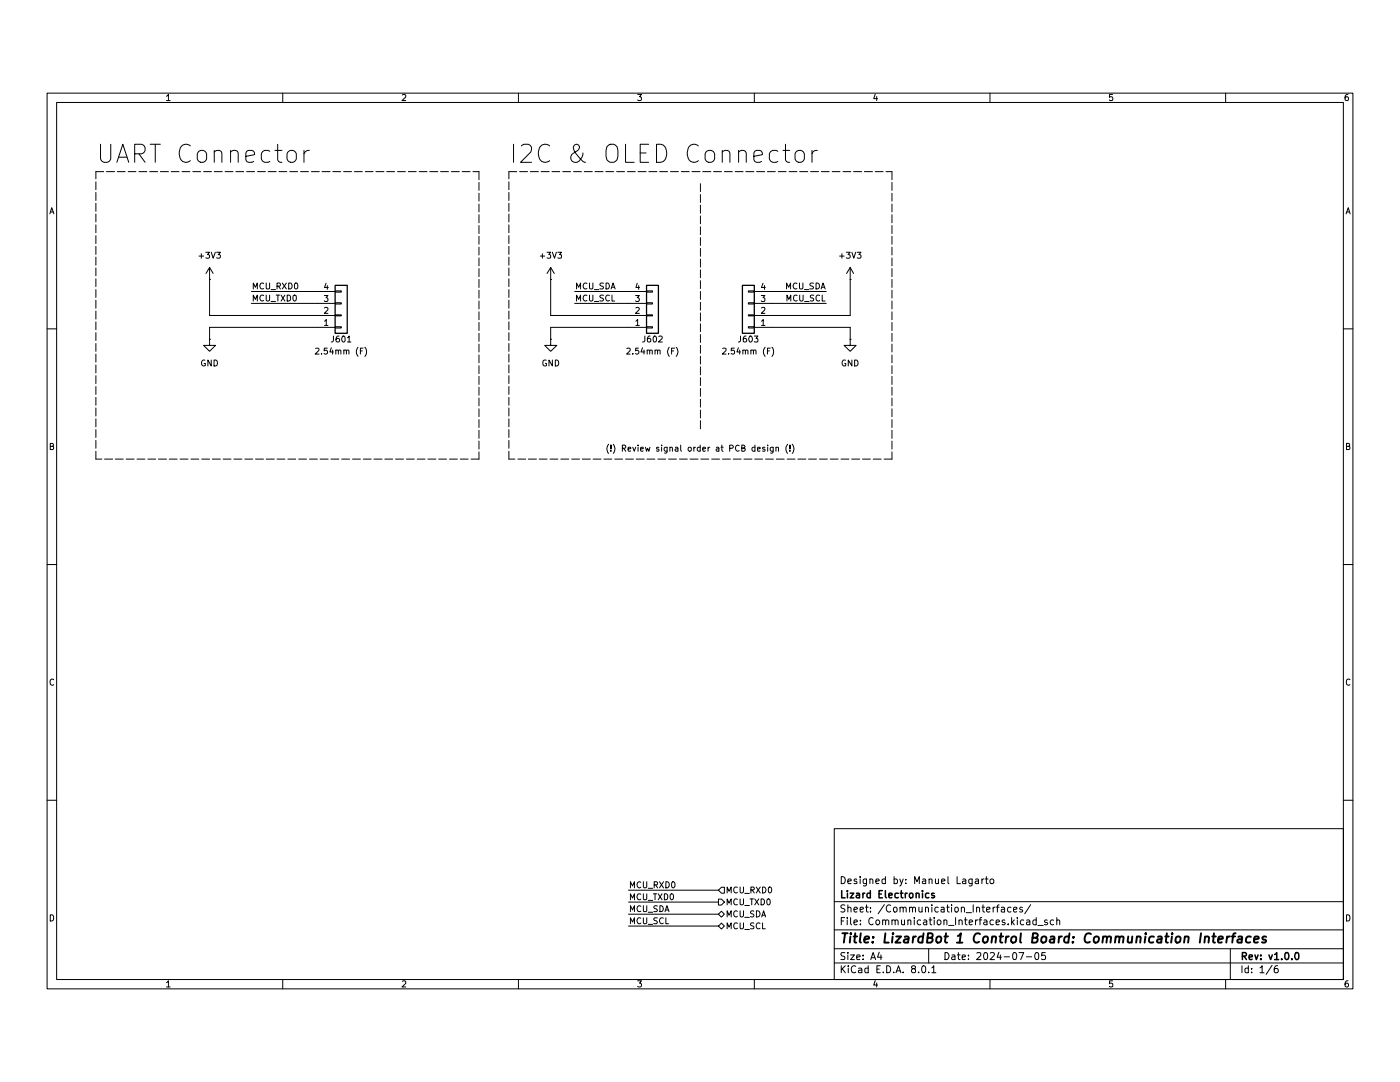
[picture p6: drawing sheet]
(kicad_sch
 (version 20231120)
 (generator "eeschema")
 (generator_version "8.0")
 (paper "A4")
 (title_block
  (title "LizardBot 1 Control Board: Communication Interfaces")
  (date "2024-07-05")
  (rev "v1.0.0")
  (company "Lizard Electronics")
  (comment 1 "Designed by: Manuel Lagarto"))
 (lib_symbols
  (symbol "Connector_Generic:Conn_01x04"
   (pin_names
    (offset 1.016) hide) (exclude_from_sim no) (in_bom yes) (on_board yes)
   (property "Reference" "J" (at 0 5.08 0) (effects (font (size 1.27 1.27))))
   (property "Value" "Conn_01x04" (at 0 -7.62 0) (effects (font (size 1.27 1.27))))
   (property "Footprint" "" (at 0 0 0) (effects (font (size 1.27 1.27)) (hide yes)))
   (property "Datasheet" "~" (at 0 0 0) (effects (font (size 1.27 1.27)) (hide yes)))
   (property "Description" "Generic connector, single row, 01x04, script generated (kicad-library-utils/schlib/autogen/connector/)" (at 0 0 0) (effects (font (size 1.27 1.27)) (hide yes)))
   (symbol "Conn_01x04_1_1"
    (rectangle (start -1.27 -4.953) (end 0 -5.207) (stroke (width 0.1524) (type default)) (fill (type none)))
    (rectangle (start -1.27 -2.413) (end 0 -2.667) (stroke (width 0.1524) (type default)) (fill (type none)))
    (rectangle (start -1.27 0.127) (end 0 -0.127) (stroke (width 0.1524) (type default)) (fill (type none)))
    (rectangle (start -1.27 2.667) (end 0 2.413) (stroke (width 0.1524) (type default)) (fill (type none)))
    (rectangle (start -1.27 3.81) (end 1.27 -6.35) (stroke (width 0.254) (type default)) (fill (type background)))
    (pin passive line (at -5.08 2.54 0) (length 3.81) (name "Pin_1" (effects (font (size 1.27 1.27)))) (number "1" (effects (font (size 1.27 1.27)))))
    (pin passive line (at -5.08 0 0) (length 3.81) (name "Pin_2" (effects (font (size 1.27 1.27)))) (number "2" (effects (font (size 1.27 1.27)))))
    (pin passive line (at -5.08 -2.54 0) (length 3.81) (name "Pin_3" (effects (font (size 1.27 1.27)))) (number "3" (effects (font (size 1.27 1.27)))))
    (pin passive line (at -5.08 -5.08 0) (length 3.81) (name "Pin_4" (effects (font (size 1.27 1.27)))) (number "4" (effects (font (size 1.27 1.27)))))))
  (symbol "power:+3V3"
   (power)
   (pin_numbers hide)
   (pin_names
    (offset 0) hide) (exclude_from_sim no) (in_bom yes) (on_board yes)
   (property "Reference" "#PWR" (at 0 -3.81 0) (effects (font (size 1.27 1.27)) (hide yes)))
   (property "Value" "+3V3" (at 0 3.556 0) (effects (font (size 1.27 1.27))))
   (property "Footprint" "" (at 0 0 0) (effects (font (size 1.27 1.27)) (hide yes)))
   (property "Datasheet" "" (at 0 0 0) (effects (font (size 1.27 1.27)) (hide yes)))
   (property "Description" "Power symbol creates a global label with name \"+3V3\"" (at 0 0 0) (effects (font (size 1.27 1.27)) (hide yes)))
   (symbol "+3V3_0_1"
    (polyline (pts (xy -0.762 1.27) (xy 0 2.54)) (stroke (width 0) (type default)) (fill (type none)))
    (polyline (pts (xy 0 0) (xy 0 2.54)) (stroke (width 0) (type default)) (fill (type none)))
    (polyline (pts (xy 0 2.54) (xy 0.762 1.27)) (stroke (width 0) (type default)) (fill (type none))))
   (symbol "+3V3_1_1"
    (pin power_in line (at 0 0 90) (length 0) (name "~" (effects (font (size 1.27 1.27)))) (number "1" (effects (font (size 1.27 1.27)))))))
  (symbol "power:GND"
   (power)
   (pin_numbers hide)
   (pin_names
    (offset 0) hide) (exclude_from_sim no) (in_bom yes) (on_board yes)
   (property "Reference" "#PWR" (at 0 -6.35 0) (effects (font (size 1.27 1.27)) (hide yes)))
   (property "Value" "GND" (at 0 -3.81 0) (effects (font (size 1.27 1.27))))
   (property "Footprint" "" (at 0 0 0) (effects (font (size 1.27 1.27)) (hide yes)))
   (property "Datasheet" "" (at 0 0 0) (effects (font (size 1.27 1.27)) (hide yes)))
   (property "Description" "Power symbol creates a global label with name \"GND\" , ground" (at 0 0 0) (effects (font (size 1.27 1.27)) (hide yes)))
   (symbol "GND_0_1"
    (polyline (pts (xy 0 0) (xy 0 -1.27) (xy 1.27 -1.27) (xy 0 -2.54) (xy -1.27 -1.27) (xy 0 -1.27)) (stroke (width 0) (type default)) (fill (type none))))
   (symbol "GND_1_1"
    (pin power_in line (at 0 0 270) (length 0) (name "~" (effects (font (size 1.27 1.27)))) (number "1" (effects (font (size 1.27 1.27))))))))
 (wire
  (pts (xy 133.35 186.69) (xy 152.4 186.69))
  (stroke (width 0) (type default)))
 (wire
  (pts (xy 116.84 59.69) (xy 133.35 59.69))
  (stroke (width 0) (type default)))
 (wire
  (pts (xy 44.45 59.69) (xy 67.31 59.69))
  (stroke (width 0) (type default)))
 (wire
  (pts (xy 44.45 57.15) (xy 67.31 57.15))
  (stroke (width 0) (type default)))
 (wire
  (pts (xy 116.84 57.15) (xy 133.35 57.15))
  (stroke (width 0) (type default)))
 (wire
  (pts (xy 67.31 52.07) (xy 53.34 52.07))
  (stroke (width 0) (type default)))
 (wire
  (pts (xy 133.35 54.61) (xy 121.92 54.61))
  (stroke (width 0) (type default)))
 (wire
  (pts (xy 163.83 54.61) (xy 175.26 54.61))
  (stroke (width 0) (type default)))
 (wire
  (pts (xy 180.34 49.53) (xy 180.34 57.15))
  (stroke (width 0) (type default)))
 (wire
  (pts (xy 163.83 52.07) (xy 175.26 52.07))
  (stroke (width 0) (type default)))
 (wire
  (pts (xy 133.35 184.15) (xy 152.4 184.15))
  (stroke (width 0) (type default)))
 (wire
  (pts (xy 44.45 49.53) (xy 44.45 57.15))
  (stroke (width 0) (type default)))
 (wire
  (pts (xy 116.84 49.53) (xy 116.84 57.15))
  (stroke (width 0) (type default)))
 (wire
  (pts (xy 133.35 179.07) (xy 152.4 179.07))
  (stroke (width 0) (type default)))
 (wire
  (pts (xy 133.35 181.61) (xy 152.4 181.61))
  (stroke (width 0) (type default)))
 (polyline
  (pts (xy 148.59 29.21) (xy 148.59 81.28))
  (stroke (width 0) (type dash)))
 (wire
  (pts (xy 163.83 57.15) (xy 180.34 57.15))
  (stroke (width 0) (type default)))
 (wire
  (pts (xy 133.35 52.07) (xy 121.92 52.07))
  (stroke (width 0) (type default)))
 (wire
  (pts (xy 116.84 62.23) (xy 116.84 59.69))
  (stroke (width 0) (type default)))
 (wire
  (pts (xy 44.45 62.23) (xy 44.45 59.69))
  (stroke (width 0) (type default)))
 (wire
  (pts (xy 163.83 59.69) (xy 180.34 59.69))
  (stroke (width 0) (type default)))
 (wire
  (pts (xy 67.31 54.61) (xy 53.34 54.61))
  (stroke (width 0) (type default)))
 (wire
  (pts (xy 180.34 62.23) (xy 180.34 59.69))
  (stroke (width 0) (type default)))
 (rectangle
  (start 107.95 26.67)
  (end 189.23 87.63)
  (stroke (width 0) (type dash))
  (fill (type none)))
 (rectangle
  (start 20.32 26.67)
  (end 101.6 87.63)
  (stroke (width 0) (type dash))
  (fill (type none)))
 (text "UART Connector"
  (exclude_from_sim no)
  (at 20.32 25.4 0)
  (effects (font (size 3.81 3.81)) (justify left bottom)))
 (text "(!) Review signal order at PCB design (!)"
  (exclude_from_sim no)
  (at 148.59 86.36 0)
  (effects (font (size 1.27 1.27)) (justify bottom)))
 (text "I2C & OLED Connector"
  (exclude_from_sim no)
  (at 107.95 25.4 0)
  (effects (font (size 3.81 3.81)) (justify left bottom)))
 (label "MCU_SDA"
  (at 175.26 52.07 180)
  (fields_autoplaced yes)
  (effects (font (size 1.27 1.27)) (justify right bottom)))
 (label "MCU_SDA"
  (at 121.92 52.07 0)
  (fields_autoplaced yes)
  (effects (font (size 1.27 1.27)) (justify left bottom)))
 (label "MCU_SCL"
  (at 121.92 54.61 0)
  (fields_autoplaced yes)
  (effects (font (size 1.27 1.27)) (justify left bottom)))
 (label "MCU_SCL"
  (at 175.26 54.61 180)
  (fields_autoplaced yes)
  (effects (font (size 1.27 1.27)) (justify right bottom)))
 (label "MCU_TXD0"
  (at 133.35 181.61 0)
  (fields_autoplaced yes)
  (effects (font (size 1.27 1.27)) (justify left bottom)))
 (label "MCU_SCL"
  (at 133.35 186.69 0)
  (fields_autoplaced yes)
  (effects (font (size 1.27 1.27)) (justify left bottom)))
 (label "MCU_TXD0"
  (at 53.34 54.61 0)
  (fields_autoplaced yes)
  (effects (font (size 1.27 1.27)) (justify left bottom)))
 (label "MCU_RXD0"
  (at 133.35 179.07 0)
  (fields_autoplaced yes)
  (effects (font (size 1.27 1.27)) (justify left bottom)))
 (label "MCU_SDA"
  (at 133.35 184.15 0)
  (fields_autoplaced yes)
  (effects (font (size 1.27 1.27)) (justify left bottom)))
 (label "MCU_RXD0"
  (at 53.34 52.07 0)
  (fields_autoplaced yes)
  (effects (font (size 1.27 1.27)) (justify left bottom)))
 (hierarchical_label "MCU_SDA"
  (shape bidirectional)
  (at 152.4 184.15 0)
  (fields_autoplaced yes)
  (effects (font (size 1.27 1.27)) (justify left)))
 (hierarchical_label "MCU_RXD0"
  (shape input)
  (at 152.4 179.07 0)
  (fields_autoplaced yes)
  (effects (font (size 1.27 1.27)) (justify left)))
 (hierarchical_label "MCU_SCL"
  (shape bidirectional)
  (at 152.4 186.69 0)
  (fields_autoplaced yes)
  (effects (font (size 1.27 1.27)) (justify left)))
 (hierarchical_label "MCU_TXD0"
  (shape output)
  (at 152.4 181.61 0)
  (fields_autoplaced yes)
  (effects (font (size 1.27 1.27)) (justify left)))
 (symbol
  (lib_id "power:+3V3")
  (at 180.34 49.53 0)
  (unit 1)
  (exclude_from_sim no)
  (in_bom yes)
  (on_board yes)
  (dnp no)
  (fields_autoplaced yes)
  (property "Reference" "#PWR0605" (at 180.34 53.34 0) (effects (font (size 1.27 1.27)) (hide yes)))
  (property "Value" "+3V3" (at 180.34 44.45 0) (effects (font (size 1.27 1.27))))
  (property "Footprint" "" (at 180.34 49.53 0) (effects (font (size 1.27 1.27)) (hide yes)))
  (property "Datasheet" "" (at 180.34 49.53 0) (effects (font (size 1.27 1.27)) (hide yes)))
  (property "Description" "Power symbol creates a global label with name \"+3V3\"" (at 180.34 49.53 0) (effects (font (size 1.27 1.27)) (hide yes)))
  (pin "1"))
 (symbol
  (lib_id "power:GND")
  (at 44.45 62.23 0)
  (unit 1)
  (exclude_from_sim no)
  (in_bom yes)
  (on_board yes)
  (dnp no)
  (fields_autoplaced yes)
  (property "Reference" "#PWR0602" (at 44.45 68.58 0) (effects (font (size 1.27 1.27)) (hide yes)))
  (property "Value" "GND" (at 44.45 67.31 0) (effects (font (size 1.27 1.27))))
  (property "Footprint" "" (at 44.45 62.23 0) (effects (font (size 1.27 1.27)) (hide yes)))
  (property "Datasheet" "" (at 44.45 62.23 0) (effects (font (size 1.27 1.27)) (hide yes)))
  (property "Description" "Power symbol creates a global label with name \"GND\" , ground" (at 44.45 62.23 0) (effects (font (size 1.27 1.27)) (hide yes)))
  (pin "1"))
 (symbol
  (lib_id "Connector_Generic:Conn_01x04")
  (at 138.43 57.15 0)
  (mirror x)
  (unit 1)
  (exclude_from_sim no)
  (in_bom yes)
  (on_board yes)
  (dnp no)
  (property "Reference" "J602" (at 138.43 62.23 0) (effects (font (size 1.27 1.27))))
  (property "Value" "2.54mm (F)" (at 138.43 64.77 0) (effects (font (size 1.27 1.27))))
  (property "Footprint" "Connector_PinHeader_2.54mm:PinHeader_1x04_P2.54mm_Vertical" (at 138.43 57.15 0) (effects (font (size 1.27 1.27)) (hide yes)))
  (property "Datasheet" "~" (at 138.43 57.15 0) (effects (font (size 1.27 1.27)) (hide yes)))
  (property "Description" "Generic connector, single row, 01x04, script generated (kicad-library-utils/schlib/autogen/connector/)" (at 138.43 57.15 0) (effects (font (size 1.27 1.27)) (hide yes)))
  (pin "1")
  (pin "3")
  (pin "4")
  (pin "2"))
 (symbol
  (lib_id "power:+3V3")
  (at 116.84 49.53 0)
  (unit 1)
  (exclude_from_sim no)
  (in_bom yes)
  (on_board yes)
  (dnp no)
  (fields_autoplaced yes)
  (property "Reference" "#PWR0603" (at 116.84 53.34 0) (effects (font (size 1.27 1.27)) (hide yes)))
  (property "Value" "+3V3" (at 116.84 44.45 0) (effects (font (size 1.27 1.27))))
  (property "Footprint" "" (at 116.84 49.53 0) (effects (font (size 1.27 1.27)) (hide yes)))
  (property "Datasheet" "" (at 116.84 49.53 0) (effects (font (size 1.27 1.27)) (hide yes)))
  (property "Description" "Power symbol creates a global label with name \"+3V3\"" (at 116.84 49.53 0) (effects (font (size 1.27 1.27)) (hide yes)))
  (pin "1"))
 (symbol
  (lib_id "Connector_Generic:Conn_01x04")
  (at 158.75 57.15 180)
  (unit 1)
  (exclude_from_sim no)
  (in_bom yes)
  (on_board yes)
  (dnp no)
  (property "Reference" "J603" (at 158.75 62.23 0) (effects (font (size 1.27 1.27))))
  (property "Value" "2.54mm (F)" (at 158.75 64.77 0) (effects (font (size 1.27 1.27))))
  (property "Footprint" "Connector_PinHeader_2.54mm:PinHeader_1x04_P2.54mm_Vertical" (at 158.75 57.15 0) (effects (font (size 1.27 1.27)) (hide yes)))
  (property "Datasheet" "~" (at 158.75 57.15 0) (effects (font (size 1.27 1.27)) (hide yes)))
  (property "Description" "Generic connector, single row, 01x04, script generated (kicad-library-utils/schlib/autogen/connector/)" (at 158.75 57.15 0) (effects (font (size 1.27 1.27)) (hide yes)))
  (pin "1")
  (pin "3")
  (pin "4")
  (pin "2"))
 (symbol
  (lib_id "power:+3V3")
  (at 44.45 49.53 0)
  (unit 1)
  (exclude_from_sim no)
  (in_bom yes)
  (on_board yes)
  (dnp no)
  (fields_autoplaced yes)
  (property "Reference" "#PWR0601" (at 44.45 53.34 0) (effects (font (size 1.27 1.27)) (hide yes)))
  (property "Value" "+3V3" (at 44.45 44.45 0) (effects (font (size 1.27 1.27))))
  (property "Footprint" "" (at 44.45 49.53 0) (effects (font (size 1.27 1.27)) (hide yes)))
  (property "Datasheet" "" (at 44.45 49.53 0) (effects (font (size 1.27 1.27)) (hide yes)))
  (property "Description" "Power symbol creates a global label with name \"+3V3\"" (at 44.45 49.53 0) (effects (font (size 1.27 1.27)) (hide yes)))
  (pin "1"))
 (symbol
  (lib_id "power:GND")
  (at 116.84 62.23 0)
  (unit 1)
  (exclude_from_sim no)
  (in_bom yes)
  (on_board yes)
  (dnp no)
  (fields_autoplaced yes)
  (property "Reference" "#PWR0604" (at 116.84 68.58 0) (effects (font (size 1.27 1.27)) (hide yes)))
  (property "Value" "GND" (at 116.84 67.31 0) (effects (font (size 1.27 1.27))))
  (property "Footprint" "" (at 116.84 62.23 0) (effects (font (size 1.27 1.27)) (hide yes)))
  (property "Datasheet" "" (at 116.84 62.23 0) (effects (font (size 1.27 1.27)) (hide yes)))
  (property "Description" "Power symbol creates a global label with name \"GND\" , ground" (at 116.84 62.23 0) (effects (font (size 1.27 1.27)) (hide yes)))
  (pin "1"))
 (symbol
  (lib_id "Connector_Generic:Conn_01x04")
  (at 72.39 57.15 0)
  (mirror x)
  (unit 1)
  (exclude_from_sim no)
  (in_bom yes)
  (on_board yes)
  (dnp no)
  (property "Reference" "J601" (at 72.39 62.23 0) (effects (font (size 1.27 1.27))))
  (property "Value" "2.54mm (F)" (at 72.39 64.77 0) (effects (font (size 1.27 1.27))))
  (property "Footprint" "Connector_PinHeader_2.54mm:PinHeader_1x04_P2.54mm_Vertical" (at 72.39 57.15 0) (effects (font (size 1.27 1.27)) (hide yes)))
  (property "Datasheet" "~" (at 72.39 57.15 0) (effects (font (size 1.27 1.27)) (hide yes)))
  (property "Description" "Generic connector, single row, 01x04, script generated (kicad-library-utils/schlib/autogen/connector/)" (at 72.39 57.15 0) (effects (font (size 1.27 1.27)) (hide yes)))
  (pin "1")
  (pin "3")
  (pin "4")
  (pin "2"))
 (symbol
  (lib_id "power:GND")
  (at 180.34 62.23 0)
  (unit 1)
  (exclude_from_sim no)
  (in_bom yes)
  (on_board yes)
  (dnp no)
  (fields_autoplaced yes)
  (property "Reference" "#PWR0606" (at 180.34 68.58 0) (effects (font (size 1.27 1.27)) (hide yes)))
  (property "Value" "GND" (at 180.34 67.31 0) (effects (font (size 1.27 1.27))))
  (property "Footprint" "" (at 180.34 62.23 0) (effects (font (size 1.27 1.27)) (hide yes)))
  (property "Datasheet" "" (at 180.34 62.23 0) (effects (font (size 1.27 1.27)) (hide yes)))
  (property "Description" "Power symbol creates a global label with name \"GND\" , ground" (at 180.34 62.23 0) (effects (font (size 1.27 1.27)) (hide yes)))
  (pin "1")))
